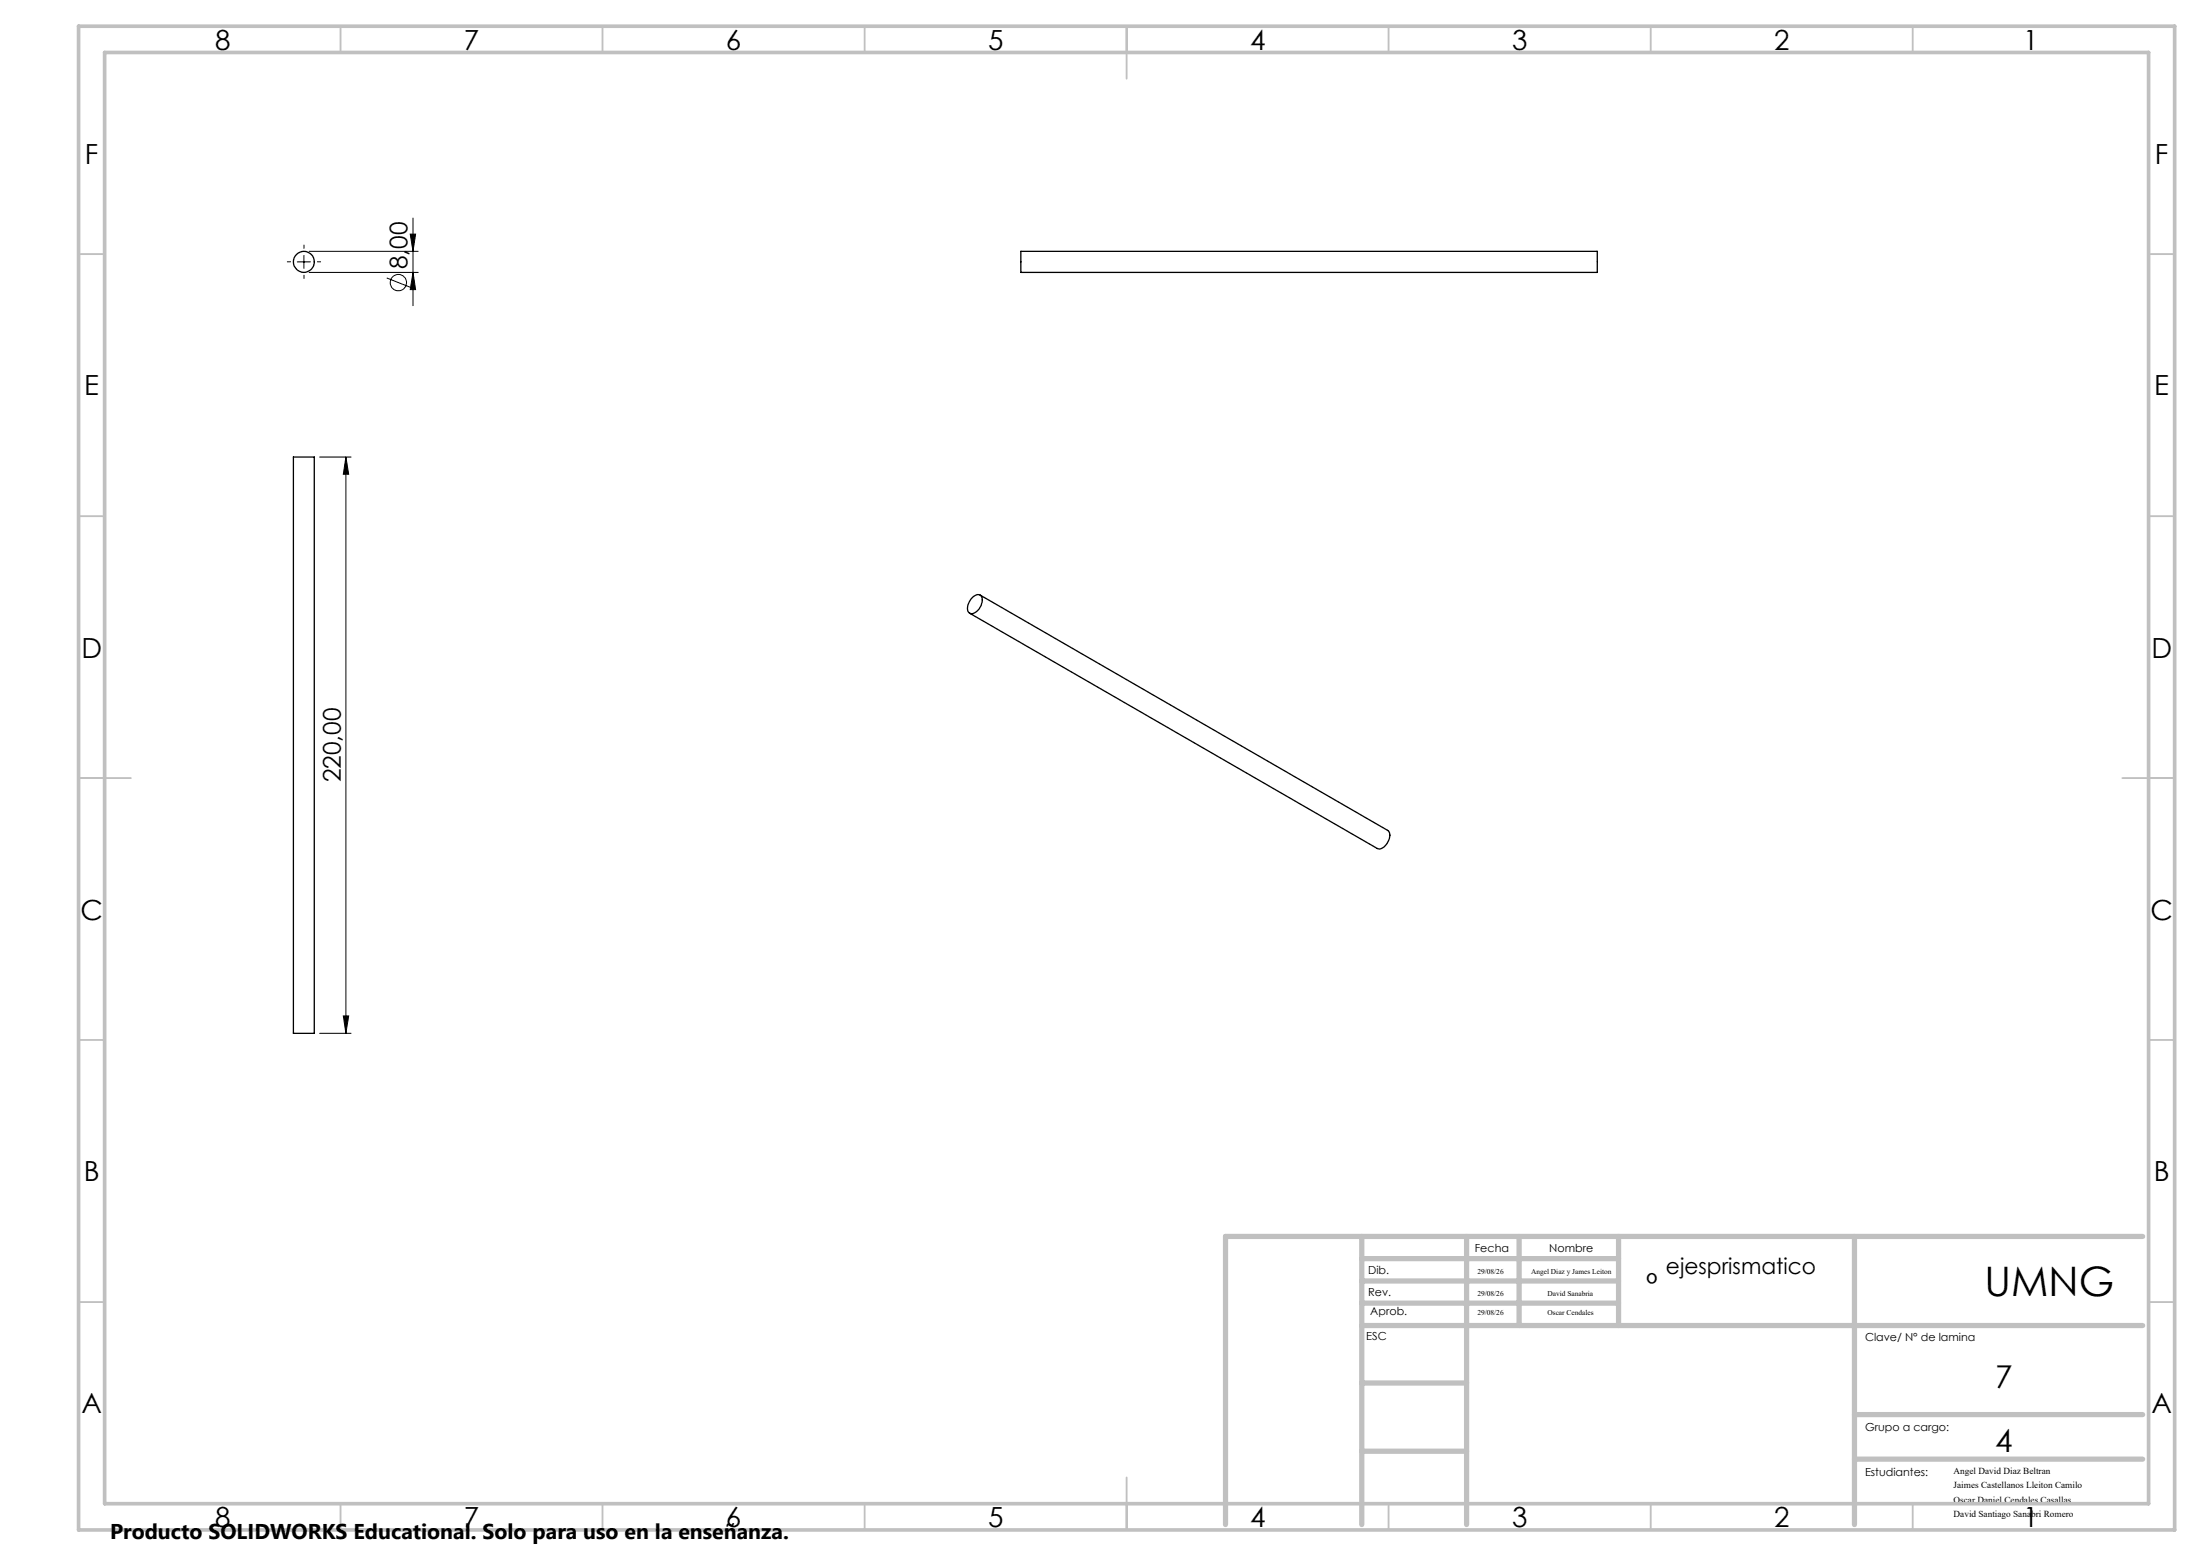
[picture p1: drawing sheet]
<svg xmlns="http://www.w3.org/2000/svg" width="420mm" height="297mm" viewBox="0 0 420 297" stroke-linecap="round" stroke-linejoin="round" font-family="sans-serif">
<g fill="none" stroke="#000" stroke-width=".25">
<path d="M194.8 48h110v4h-110zM56 87.2h4v110h-4zM185.5 114.1l.2-.2a.98 .98 0 0 1 1.3-.3 .98 .98 0 0 1 .4 1.2 2.5 2.5 0 0 1-2.2 2.3 1.32 1.32 0 0 1-.3-2zM187 113.6l77.8 44.9a1.72 1.72 0 0 1 0 2.3 1.75 1.75 0 0 1-2 1.2l-77.8-45"/>
<circle cx="58" cy="50" r="1.99"/>
</g>
<g fill="none" stroke="#000" stroke-width=".19">
<path d="M56.7 50h2.5M58 48.8v2.4M59 52h20.8M59 48h20.8M73.8 53.1l4.4 1.7M78.3 44.7h1l-.5 3.3zM78.8 52l.5 3.3h-1zM78.8 41.6v16.7M61 87.2h6M66 87.2l.5 3.3h-1zM66 87.2v110M61 197.2h6"/>
<path d="M65.5 193.9h1l-.5 3.3z"/>
<circle cx="76" cy="53.9" r="1.55"/>
</g>
<path d="M55.5 50h-.7M58 47.5v-.8M58 52.5v.7M60.5 50h.8" fill="none" stroke="#000" stroke-width=".19" stroke-dasharray="15.2 1.3 1.3 1.3" stroke-linecap="butt"/>
<g fill="none" stroke="#c0c0c0" stroke-width=".35">
<path d="M65 5v5M115 5v5M165 5v5M215 5v10M265 5v5M315 5v5M365 5v5M15 48.5h5M410 48.5h5M15 98.5h5M410 98.5h5M15 148.5h10"/>
<path d="M405 148.5h10M15 198.5h5M410 198.5h5M15 248.5h5M410 248.5h5M65 287v5M115 287v5M165 287v5M215 282v10M265 287v5M315 287v5M365 287v5"/>
</g>
<path d="M15 5h400v287h-400zM20 10h390v277h-390z" fill="none" stroke="#c0c0c0" stroke-width=".7"/>
<g fill="none" stroke="#c0c0c0" stroke-width="1">
<path d="M259.9 236v55M279.9 236v55M289.9 236v17M308.9 236v17M353.9 236v55M408.9 236h-175v55M259.9 253h149M259.9 240.2h49M259.9 244.5h49M259.9 248.7h49M259.9 264h20M259.9 277h20"/>
<path d="M353.9 270h55M353.9 278.5h55"/>
</g>
<path d="M78.8 52l.5 3.3h-1zM78.3 44.7h1l-.5 3.3zM65.5 193.9h1l-.5 3.3zM66 87.2l.5 3.3h-1z" fill="#000"/>
<text font-size="7.8" x="378.7" y="247.3">UMNG</text>
<g font-size="6">
<text x="314.1" y="247.3">º</text>
<text x="380.7" y="264.9">7</text>
<text x="380.7" y="277.2">4</text>
</g>
<g font-size="5.3">
<text x="41" y="9.5">8</text>
<text x="88.5" y="9.5">7</text>
<text x="138.5" y="9.5">6</text>
<text x="188.5" y="9.5">5</text>
<text x="238.5" y="9.5">4</text>
<text x="288.5" y="9.5">3</text>
<text x="338.5" y="9.5">2</text>
<text x="386" y="9.5">1</text>
<text x="16.2" y="31.3">F</text>
<text x="411.2" y="31.3">F</text>
<text x="16.1" y="75.5">E</text>
<text x="411.1" y="75.5">E</text>
<text x="15.5" y="125.5">D</text>
<text x="410.5" y="125.5">D</text>
<text x="15.4" y="175.5">C</text>
<text x="410.4" y="175.5">C</text>
<text x="16" y="225.5">B</text>
<text x="411" y="225.5">B</text>
<text x="15.5" y="269.8">A</text>
<text x="410.5" y="269.8">A</text>
<text x="41" y="291.5">8</text>
<text x="88.5" y="291.5">7</text>
<text x="138.5" y="291.5">6</text>
<text x="188.5" y="291.5">5</text>
<text x="238.5" y="291.5">4</text>
<text x="288.5" y="291.5">3</text>
<text x="338.5" y="291.5">2</text>
<text x="386" y="291.5">1</text>
</g>
<g font-size="4.7">
<text x="77.7" y="51.4" transform="rotate(-90 77.7 51.4)">8,00</text>
<text x="65" y="149.3" transform="rotate(-90 65 149.3)">220,00</text>
</g>
<text font-size="4.2" x="317.9" y="243.2">ejesprismatico</text>
<text font-size="4.1" x="21" y="293.7">Producto SOLIDWORKS Educational. Solo para uso en la enseñanza.</text>
<g font-size="2.1">
<text x="281.4" y="238.9">Fecha</text>
<text x="295.6" y="238.9">Nombre</text>
<text x="261.1" y="243.2">Dib.</text>
<text x="261.1" y="247.3">Rev.</text>
<text x="261.5" y="251">Aprob.</text>
<text x="260.7" y="255.8">ESC</text>
<text x="355.9" y="256.1">Clave/ N° de lamina</text>
<text x="355.9" y="273.2">Grupo a cargo:</text>
<text x="355.9" y="281.7">Estudiantes:</text>
</g>
<g font-size="1.8">
<text x="372.8" y="281.3">Angel David Diaz Beltran</text>
<text x="372.8" y="284.1">Jaimes Castellanos Lleiton Camilo</text>
<text x="372.8" y="286.9">Oscar Daniel Cendales Casallas</text>
<text x="372.8" y="289.6">David Santiago Sanabri Romero</text>
</g>
<g font-size="1.4">
<text x="281.9" y="243.1">29/08/26</text>
<text x="292.2" y="243.1">Angel Diaz y James Leiton</text>
<text x="281.9" y="250.9">29/08/26</text>
<text x="281.9" y="247.3">29/08/26</text>
<text x="295.3" y="250.9">Oscar Cendales</text>
<text x="295.3" y="247.3">David Sanabria</text>
</g>
</svg>
